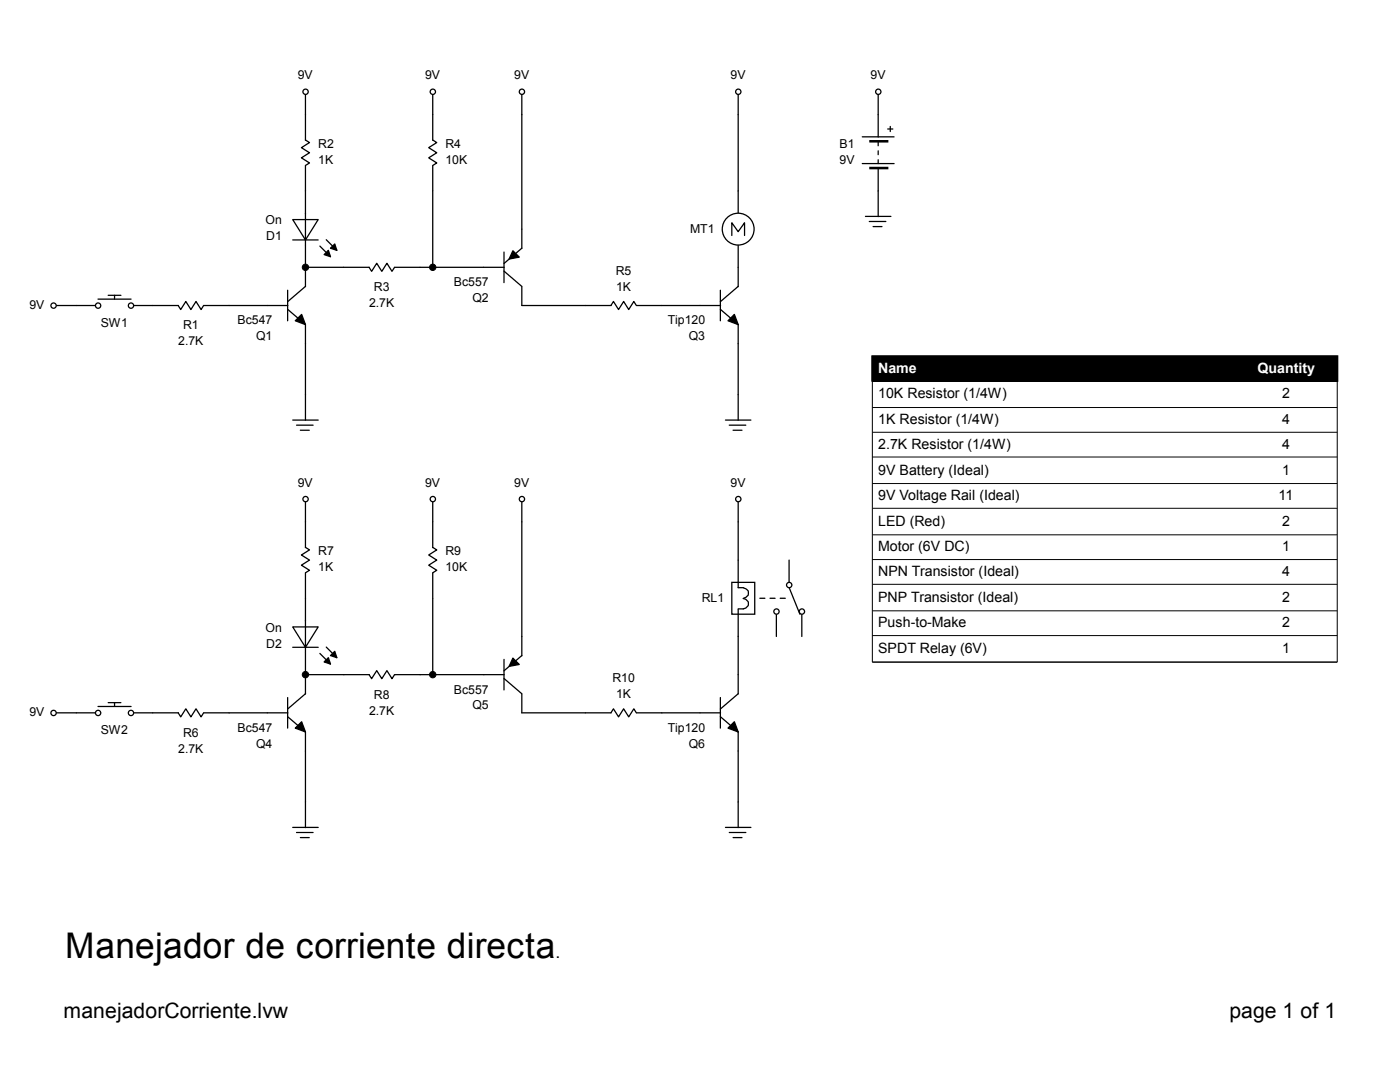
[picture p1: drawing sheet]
<svg xmlns="http://www.w3.org/2000/svg" width="279mm" height="216mm" viewBox="0 0 279 216" stroke-linecap="round" stroke-linejoin="round" font-family="sans-serif">
<g fill="none" stroke="#000" stroke-width=".25">
<path d="M175.3 18.7v8.6M147.3 38.1v4.5M172.1 27.3h6.3M172.1 32.6h6.3M175.3 28.3v.8M175.3 30.1v.8M175.3 31.9v.7M175.3 33.7v9.5M19.6 59.7h6.6M21.6 58.9h2.5M22.9 58.9v.8M61 57.1l-3.6 3.1"/>
<path d="M61 53.3v3.9M96.5 53.3h4.1M100.6 54.1l3.5 3M104.1 49.5l-3.5 3.1M104.1 45.7v3.9M104.1 57.2v3.8M147.3 48.9v4.4M172.7 43.2h5.1M173.5 44.2h3.3M174.2 45.2h1.8M15.2 61h3.9M26.7 61h8.9"/>
<path d="M35.6 61l.5 .8 1-1.6 1 1.6 1-1.6 1 1.6 .5-.8h5.1M53.3 61h4.1M57.4 61.7l3.6 3.1M61 64.8v3.8"/>
</g>
<g fill="#000" stroke="#000" stroke-width=".25">
<path d="M102.4 50l1.2 1.3-2 .4zM58.9 64l1.3-1.3 .8 2.1z"/>
<path d="M173.6 28.1h3.6v.2h-3.6z" fill-rule="evenodd"/>
<path d="M173.6 33.4h3.6v.3h-3.6z" fill-rule="evenodd"/>
<path d="M57.4 57.9v6.1z" fill-rule="evenodd"/>
<path d="M100.6 50.3v6.1z" fill-rule="evenodd"/>
</g>
<circle cx="147.3" cy="45.7" r="3.2" fill="#fff" stroke="#000" stroke-width=".25"/>
<g fill="none" stroke="#000" stroke-width=".25">
<path d="M61 18.7v9.3M86.4 18.7v9.3M104.1 18.7v4.2M147.3 18.7v4.2M61 27.9l.8 .5-1.6 1.1 1.6 1-1.6 1 1.6 1-.8 .5M61 33.1v9.5M86.4 27.9l.8 .5-1.6 1.1 1.6 1-1.6 1 1.6 1-.8 .5M86.4 33.1v5M58.4 43.8h5.1l-2.5 4.1zM58.4 47.9h5.1M61 48.9v4.4M68.6 53.3h5.1"/>
<path d="M73.7 53.3l.5 .8 1-1.6 1 1.6 1-1.6 1 1.6 .5-.8M78.8 53.3h5M146 47v-2.6l1.3 1.8 1.3-1.8v2.6M147.3 57.1l-3.5 3.1M147.3 53.3v3.9M11.1 61h4.1M61 78.7v5.2M116.8 61h5.1l.5-.8 1 1.6 1.1-1.6 1 1.6 1-1.6 .5 .8M127 61h5.1M139.7 61h4.1M143.8 61.7l3.5 3.1M147.3 64.8v3.8"/>
<path d="M147.3 78.7v5.2M58.4 83.8h5.1M59.2 84.8h3.3M59.9 85.9h1.8M61 100v9.3M86.4 100v9.3M104.1 100v4.1M144.8 83.8h5.1M145.5 84.8h3.3M146.3 85.9h1.8M147.3 100v4.1M61 109.2l.8 .5-1.6 1 1.6 1.1-1.6 1 1.6 1-.8 .5"/>
<path d="M61 114.3v9.6M86.4 109.2l.8 .5-1.6 1 1.6 1.1-1.6 1 1.6 1-.8 .5M86.4 114.3v5.1M58.4 125.1h5.1l-2.5 4.1zM58.4 129.2h5.1M61 130.2v8.3l-3.6 3M68.6 134.6h5.1M73.7 134.6l.5 .8 1-1.6 1 1.6 1-1.6 1 1.6 .5-.8M78.8 134.6h5M96.5 134.6h4.1M100.6 135.4l3.5 3.1v3.7M104.1 127v3.9"/>
<path d="M104.1 130.8l-3.5 3.1M147.3 134.6v3.9l-3.5 3M11.1 142.2h8M19.6 141h6.6M21.6 140.2h2.5M22.9 140.2v.8M26.7 142.2h8.9M35.6 142.2l.5 .8 1-1.6 1 1.6 1-1.6 1 1.6 .5-.8h5.1M53.3 142.2h4.1M57.4 143l3.6 3M61 146.1v3.8M116.8 142.2h5.1l.5-.8 1 1.6 1.1-1.6 1 1.6 1-1.6 .5 .8"/>
<path d="M127 142.2h5.1M139.7 142.2h4.1M143.8 143l3.5 3M147.3 146.1v3.8M58.4 165.1h5.1M59.2 166.1h3.3M59.9 167.1h1.8M61 160v5.1M144.8 165.1h5.1M145.5 166.1h3.3M146.3 167.1h1.8M147.3 160v5.1"/>
</g>
<g fill="#000" stroke="#000" stroke-width=".25">
<path d="M145.3 64l1.3-1.3 .7 2.1zM102.4 131.3l1.2 1.3-2 .4zM58.9 145.3l1.3-1.3 .8 2zM145.3 145.3l1.3-1.3 .7 2z"/>
<path d="M143.8 57.9v6.1z" fill-rule="evenodd"/>
<path d="M57.4 139.2v6.1z" fill-rule="evenodd"/>
<path d="M100.6 131.6v6.1z" fill-rule="evenodd"/>
<path d="M143.8 139.2v6.1z" fill-rule="evenodd"/>
</g>
<path d="M146 116.2h4.6v6.4h-4.6z" fill-rule="evenodd" fill="#fff" stroke="#000" stroke-width=".25"/>
<path d="M177.2 25.7h1M177.7 25.2v1M147.3 111.8v5.5a2.12 2.12 0 0 1 2 .6 1.08 1.08 0 0 1-1 1.5 1.04 1.04 0 0 1 1.1 1.1 1.04 1.04 0 0 1-1.1 1h-1M151.6 119.4h1.1M153.7 119.4h1M155.7 119.4h1M157.5 117.2l2.1 5.4M157.5 111.8v4.4M147.3 121.6v5.4M154.9 122.6v4.4M160 122.6v4.4" fill="none" stroke="#000" stroke-width=".25"/>
<g fill="#fff" stroke="#000" stroke-width=".25">
<circle cx="175.3" cy="18.3" r=".53"/>
<circle cx="19.6" cy="61" r=".53"/>
<circle cx="26.1" cy="61" r=".53"/>
</g>
<path d="M61 42.5v6.4M63.8 49.1l2.2 2.1M65.1 47.8l2.1 2.2" fill="none" stroke="#000" stroke-width=".25"/>
<path d="M65.5 50l.5 1.2-1.3-.4zM66.8 48.7l.4 1.3-1.2-.5z" fill="#000" stroke="#000" stroke-width=".25"/>
<g fill="#fff" stroke="#000" stroke-width=".25">
<circle cx="61" cy="18.3" r=".53"/>
<circle cx="86.4" cy="18.3" r=".53"/>
<circle cx="104.2" cy="18.3" r=".53"/>
<circle cx="147.3" cy="18.3" r=".53"/>
<circle cx="10.7" cy="61" r=".53"/>
<circle cx="19.6" cy="142.3" r=".53"/>
<circle cx="26.1" cy="142.3" r=".53"/>
</g>
<path d="M61 123.8v6.4M63.8 130.4l2.2 2.1M65.1 129.1l2.1 2.1" fill="none" stroke="#000" stroke-width=".25"/>
<path d="M65.5 131.2l.5 1.3-1.3-.4zM66.8 130l.4 1.2-1.2-.4z" fill="#000" stroke="#000" stroke-width=".25"/>
<g fill="#fff" stroke="#000" stroke-width=".25">
<circle cx="61" cy="99.6" r=".53"/>
<circle cx="86.4" cy="99.6" r=".53"/>
<circle cx="104.2" cy="99.6" r=".53"/>
<circle cx="147.3" cy="99.6" r=".53"/>
<circle cx="10.7" cy="142.3" r=".53"/>
<circle cx="157.5" cy="116.7" r=".53"/>
<circle cx="155" cy="122" r=".53"/>
<circle cx="160" cy="122" r=".53"/>
</g>
<g fill="none" stroke="#000" stroke-width=".25">
<path d="M86.4 38.1v15.2M104.1 22.9v22.8M147.3 22.9v15.2M61 53.3h7.6M83.8 53.3h12.7M45.7 61h7.6M61 68.6v10.1M104.1 61h12.7M132.1 61h7.6M147.3 68.6v10.1M86.4 119.4v15.2M104.1 104.1v22.9"/>
<path d="M147.3 104.1v7.7M61 134.6h7.6M83.8 134.6h12.7M147.3 127v7.6M45.7 142.2h7.6M61 149.9v10.1M104.1 142.2h12.7M132.1 142.2h7.6M147.3 149.9v10.1"/>
</g>
<g fill="#000" stroke="#000" stroke-width=".2">
<circle cx="61" cy="53.3" r=".64"/>
<circle cx="86.4" cy="53.3" r=".64"/>
<circle cx="61" cy="134.6" r=".64"/>
<circle cx="86.4" cy="134.6" r=".64"/>
</g>
<path d="M174 71h93v5.1h-93z" fill="#000"/>
<path d="M174 71h93v5.1h-93zM174.1 71.1h92.8v61h-92.8zM174.1 81.3h92.8M174.1 86.3h92.8M174.1 91.2h92.8M174.1 96.5h92.8M174.1 101.4h92.8M174.1 106.7h92.8M174.1 111.7h92.8M174.1 116.6h92.8M174.1 121.9h92.8M174.1 126.8h92.8" fill="none" stroke="#000" stroke-width=".2"/>
<text font-size="7.1" x="13" y="191.1">Manejador de corriente directa</text>
<g font-size="4.2">
<text x="12.7" y="203.2">manejadorCorriente.lvw</text>
<text x="245.4" y="203.2">page 1 of 1</text>
</g>
<text font-size="3.5" x="110.9" y="191.1">.</text>
<g font-size="2.8" fill="#fff">
<text x="175.3" y="74.5">Name</text>
<text x="251" y="74.5">Quantity</text>
</g>
<g font-size="2.8">
<text x="175.3" y="79.5">10K Resistor (1/4W)</text>
<text x="255.9" y="79.5">2</text>
<text x="175.3" y="84.5">1K Resistor (1/4W)</text>
<text x="175.3" y="89.6">2.7K Resistor (1/4W)</text>
<text x="255.9" y="84.5">4</text>
<text x="255.9" y="89.6">4</text>
<text x="175.3" y="94.7">9V Battery (Ideal)</text>
<text x="255.9" y="94.7">1</text>
<text x="175.3" y="99.8">9V Voltage Rail (Ideal)</text>
<text x="255.2" y="99.8">11</text>
<text x="175.3" y="104.9">LED (Red)</text>
<text x="255.9" y="104.9">2</text>
<text x="175.3" y="109.9">Motor (6V DC)</text>
<text x="255.9" y="109.9">1</text>
<text x="175.3" y="115">NPN Transistor (Ideal)</text>
<text x="255.9" y="115">4</text>
<text x="175.3" y="120.1">PNP Transistor (Ideal)</text>
<text x="175.3" y="125.2">Push-to-Make</text>
<text x="255.9" y="120.1">2</text>
<text x="255.9" y="125.2">2</text>
<text x="175.3" y="130.3">SPDT Relay (6V)</text>
<text x="255.9" y="130.3">1</text>
</g>
<g font-size="2.5">
<text x="59.4" y="15.8">9V</text>
<text x="84.8" y="15.8">9V</text>
<text x="102.6" y="15.8">9V</text>
<text x="145.8" y="15.8">9V</text>
<text x="173.7" y="15.8">9V</text>
<text x="63.5" y="29.5">R2</text>
<text x="88.9" y="29.5">R4</text>
<text x="167.6" y="29.5">B1</text>
<text x="63.5" y="32.7">1K</text>
<text x="88.9" y="32.7">10K</text>
<text x="167.6" y="32.7">9V</text>
<text x="53" y="44.8">On</text>
<text x="53.1" y="48">D1</text>
<text x="137.8" y="46.4">MT1</text>
<text x="74.6" y="58.1">R3</text>
<text x="90.6" y="57.1">Bc557</text>
<text x="122.9" y="54.8">R5</text>
<text x="122.9" y="58">1K</text>
<text x="5.9" y="61.6">9V</text>
<text x="20.1" y="65.2">SW1</text>
<text x="36.5" y="65.7">R1</text>
<text x="47.4" y="64.7">Bc547</text>
<text x="73.7" y="61.3">2.7K</text>
<text x="94.3" y="60.3">Q2</text>
<text x="133.3" y="64.7">Tip120</text>
<text x="35.6" y="68.9">2.7K</text>
<text x="51.1" y="67.9">Q1</text>
<text x="137.5" y="67.9">Q3</text>
<text x="59.4" y="97.1">9V</text>
<text x="84.8" y="97.1">9V</text>
<text x="102.6" y="97.1">9V</text>
<text x="145.8" y="97.1">9V</text>
<text x="63.5" y="110.8">R7</text>
<text x="88.9" y="110.8">R9</text>
<text x="63.5" y="114">1K</text>
<text x="88.9" y="114">10K</text>
<text x="140" y="120.1">RL1</text>
<text x="53" y="126.1">On</text>
<text x="53.1" y="129.2">D2</text>
<text x="122.2" y="136.1">R10</text>
<text x="5.9" y="142.9">9V</text>
<text x="73.7" y="142.6">2.7K</text>
<text x="74.6" y="139.4">R8</text>
<text x="90.6" y="138.4">Bc557</text>
<text x="94.3" y="141.6">Q5</text>
<text x="122.9" y="139.3">1K</text>
<text x="20.1" y="146.5">SW2</text>
<text x="36.5" y="147">R6</text>
<text x="47.4" y="146">Bc547</text>
<text x="51.1" y="149.2">Q4</text>
<text x="133.3" y="146">Tip120</text>
<text x="137.5" y="149.2">Q6</text>
<text x="35.6" y="150.2">2.7K</text>
</g>
</svg>
